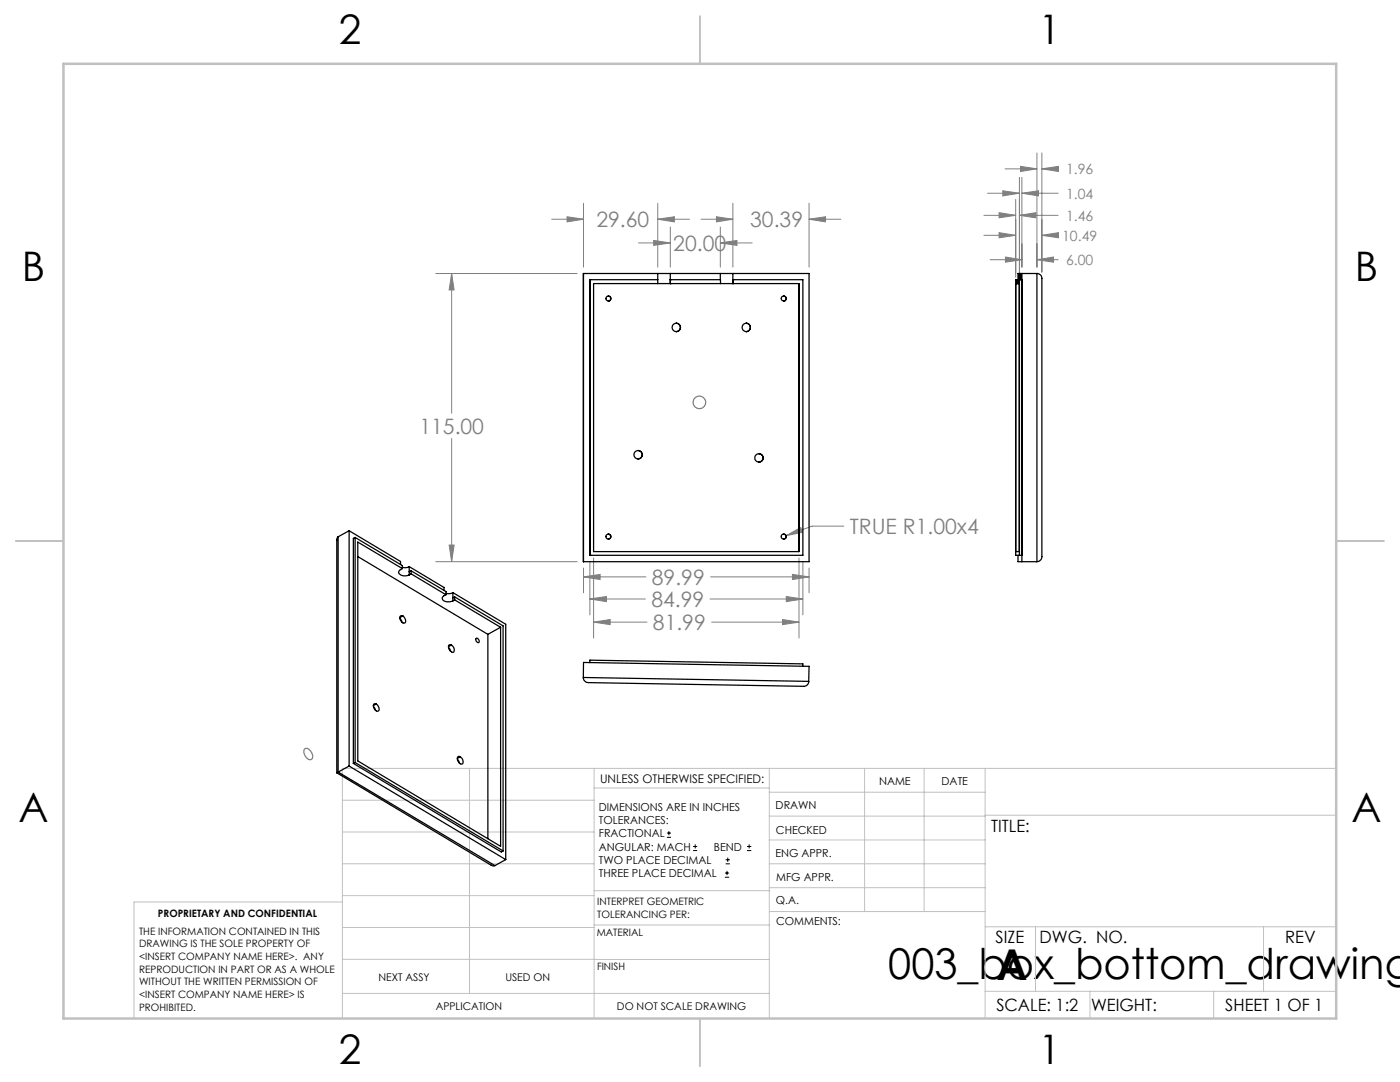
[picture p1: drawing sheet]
<svg xmlns="http://www.w3.org/2000/svg" width="279mm" height="216mm" viewBox="0 0 279 216" stroke-linecap="round" stroke-linejoin="round" font-family="sans-serif">
<g fill="none" stroke="#000" stroke-width=".2">
<path d="M133.1 167.1h.8M133.1 166.2h.8M133.5 165.8v.9M138.3 169.7h.8M138.3 168.9h.8M138.7 168.5v.8M144.7 175h.8M144.7 174.2h.8M144.8 172.4h.9M144.8 171.6h.9M145.1 173.8v.8M145.2 171.1v.9"/>
<path d="M149.1 169.7h.8M149.1 168.9h.8M149.5 168.5v.8"/>
</g>
<g fill="none" stroke="#808080" stroke-width=".2">
<path d="M197.1 38.6h6.3M200.1 38.1l3.3 .5-3.3 .5zM200.6 33.7h6.3M202.7 39.8v15.5M203.4 35.4v19.1M203.7 33.2l3.2 .5-3.2 .5zM203.9 38.6l3.4-.5v1zM203.9 35.4v17.9M203.9 38.6h7.3M206.9 30.5v22.8M207.9 33.7l3.3-.5v1zM207.9 30.5v23.8"/>
<path d="M207.9 33.7h3.3M87 54.6h28.2M90.1 54.6l.5 3.3h-1zM90.1 54.6v27.8M110.1 43.7h6.4M113.2 43.3l3.3 .4-3.3 .6zM116.5 40.6v12.7M127.4 48.5h6.4M130.5 48l3.3 .5-3.3 .5zM131.3 43.7l3.3-.4v1zM131.3 40.6v12.7M131.3 43.7h6.3"/>
<path d="M133.8 45.3v8M139.9 43.7h6.4M143 43.3l3.3 .4-3.3 .6zM143.8 48.5l3.3-.5v1zM143.8 45.3v8M143.8 48.5h6.3M146.3 40.6v12.7M161.5 43.7l3.2-.4v1zM161.5 40.6v12.7M161.5 43.7h6.3M196.4 47h6.3M196.4 43h6.3"/>
<path d="M197.6 51.8h6.3M199.4 46.4l3.3 .6-3.3 .4zM199.4 42.4l3.3 .6-3.3 .5zM200.7 51.3l3.2 .5-3.2 .5zM203.4 43l3.3-.6v1.1zM203.4 43h7.8M206.9 51.8l3.4-.5v1zM206.9 51.8h4.3M207.9 47l3.3-.6v1zM207.9 47h2.5M90.1 87.5v24.6M87 112.1h28.2"/>
<path d="M89.6 108.8h1l-.5 3.3zM116.5 115.1l3.3-.5v1zM116.5 113.3v5M116.5 115.1h12.4M117.7 119.5l3.3-.5v1.1zM117.7 112.1v10.6M117.7 119.5h11.1M118.5 111.3v16M141.7 119.5h18.5M141.8 115.1h19.7M156.9 106.9l2.9-1.6 .4 .9zM156.9 119l3.3 .5-3.3 .6z"/>
<path d="M158.2 114.6l3.3 .5-3.3 .5zM159.5 111.3v16M160.2 112.1v10.6M161.5 113.3v5M168.4 105h-6.3l-5.2 1.9M118.5 124.1h10.6M118.5 124.1l3.3-.5v1zM142 124.1h17.5M156.2 123.6l3.3 .5-3.3 .5z"/>
</g>
<g fill="none" stroke="#808080" stroke-width=".25">
<path d="M60.8 149.4a1.31 1.31 0 0 1 1.6 1.3 .64 .64 0 0 1-.3 .8 .64 .64 0 0 1-.9-.2l-.6-1.1z"/>
<circle cx="139.6" cy="80.3" r="1.25"/>
</g>
<g fill="none" stroke="#c0c0c0" stroke-width=".2">
<path d="M68.3 159.7h50.3M93.7 153.3v44.9M118.6 153.3v49.9M118.6 157.2h34.9M153.5 153.3v49.9M153.5 158.1h43.1M172.5 153.3v28.6M184.4 153.3v28.6M196.6 153.3v49.9M266.7 153.3h-198.4v49.9M68.3 178.7h50.3M68.3 172.4h50.3"/>
<path d="M68.3 166h50.3M68.3 180h-41.6v23.2M118.6 177.7h35M153.5 167.6h43.1M153.5 162.8h43.1M153.5 172.4h43.1M153.5 177.1h43.1M196.6 162.7h70.1M68.3 198.2h85.2M68.3 191.4l85.2 .1M68.3 185.1h50.3M118.6 184.6h35"/>
<path d="M153.6 181.9h43M196.6 197.8h70.1M196.6 184.9h70.1M206.7 184.9v12.9M217.5 197.8v5.4M242.2 197.8v5.4M252.2 184.9v12.9"/>
</g>
<path d="M139.7 3.2v9.5M3.1 107.9h9.6M266.7 107.9h9.5M139.7 203.2v9.6" fill="none" stroke="#c0c0c0" stroke-width=".25"/>
<path d="M12.7 12.7h254v190.5h-254z" fill="none" stroke="#c0c0c0" stroke-width=".5"/>
<g fill="#808080">
<path d="M200.7 51.3l3.2 .5-3.2 .5zM206.9 51.8l3.4-.5v1zM199.4 46.4l3.3 .6-3.3 .4zM207.9 47l3.3-.6v1zM199.4 42.4l3.3 .6-3.3 .5zM203.4 43l3.3-.6v1.1zM200.1 38.1l3.3 .5-3.3 .5zM203.9 38.6l3.4-.5v1zM203.7 33.2l3.2 .5-3.2 .5zM207.9 33.7l3.3-.5v1z"/>
<path d="M89.6 108.8h1l-.5 3.3zM90.1 54.6l.5 3.3h-1zM158.2 114.6l3.3 .5-3.3 .5zM116.5 115.1l3.3-.5v1zM117.7 119.5l3.3-.5v1.1zM156.9 119l3.3 .5-3.3 .6zM156.2 123.6l3.3 .5-3.3 .5zM118.5 124.1l3.3-.5v1zM156.9 106.9l3.3-.7-.4-.9zM143.8 48.5l3.3-.5v1zM130.5 48l3.3 .5-3.3 .5zM131.3 43.7l3.3-.4v1zM113.2 43.3l3.3 .4-3.3 .6zM161.5 43.7l3.2-.4v1zM143 43.3l3.3 .4-3.3 .6z"/>
</g>
<g fill="none" stroke="#000" stroke-width=".25">
<path d="M116.5 54.6v57.5M117.7 55.8h.1M117.7 55.8h13.6M117.7 55.8v55M121.4 59.1a.51 .51 0 0 1 .5 .5 .51 .51 0 0 1-.5 .5M131.3 54.6h2.5M131.3 56.6h2.5M131.3 56.6h-12.8v53.5h41v-53.5h-13.2M131.3 54.6v2M131.3 54.6h-14.9v57.5h45.1v-57.5h-15.2M133.8 55.8h.1M133.8 56.6h.1"/>
<path d="M133.8 56.6h10M133.8 55.8h10v.8M133.8 54.6v2M133.8 54.6h10M143.8 54.6h2.5M143.8 54.6v1.2M143.8 56.6h2.5M146.3 55.8h.1M146.3 56.6h.1M146.3 54.6v2M146.3 55.8h13.9v55h-42.5M156.4 59.1a.51 .51 0 0 1 .5 .5 .51 .51 0 0 1-.5 .5"/>
<path d="M159.4 56.6v53.5M202.7 56.6h.7v53.5h-.7M202.9 55.8v.8M203 55.8v.8M203.1 55.8v.8M203.2 55.8v.8M203.4 54.6v1.2M203.5 54.6l-.1 56.2M203.7 54.6v1.2M203.9 55.8h-1.2v55h1.2M203.9 54.6v57.5M206.9 54.6a.96 .96 0 0 1 1 1v55.5a1.02 1.02 0 0 1-1 1"/>
<path d="M206.9 54.6h-3.7v1.2M206.9 54.6v57.5M127.3 89.9a.85 .85 0 0 1 .9 .8 .85 .85 0 0 1-.9 .9M151.4 90.5a.85 .85 0 0 1 .9 .9 .85 .85 0 0 1-.9 .8M67.5 107.1l-.3 .5v46.6M67.5 107.1v47M69.7 105.9v47M69.7 105.9l-2.2 1.2M69.7 105.9l10.2 6.1v.6M70.9 107.2l-.4 .2v44.9M70.9 107.2v45M70.9 107.2l9.4 5.7v.6"/>
<path d="M71.4 111.1l26 15.5M80.3 113.5l-.4 .2a.6 .6 0 0 0-.3 .7 .6 .6 0 0 0 .6 .4l.8 .1 .7-.2M80.3 113.5l-8.9-5.3v43.6l28.5 17.1v-43.7M81.7 113.1l-.7 .2-.7-.1M81.7 113.1l6.9 4.1v.6M81.7 113.1v1.6M82.1 113.9l6.9 4.1v.7M82.1 114.5l-.4 .2M82.1 114.5l6.9 4.2M82.1 113.9l-.4 .2M82.1 113.9v.6M89 118.7l-.4 .2a.68 .68 0 0 0-.3 .8 .68 .68 0 0 0 .8 .4l1.3-.2"/>
<path d="M90.4 118.3l-.7 .2-.7-.1M90.4 118.3v1.6M90.4 118.3l10.5 6.3v46.9M90.7 119.7l9.2 5.5M90.7 119.1v.6M90.7 119.1l9.7 5.8v44.9M90.7 119.7l-.3 .2M90.7 119.1l-.3 .2M117.7 110.8h.1M121.4 106.6a.49 .49 0 0 1 .5 .5 .49 .49 0 0 1-.5 .5M156.4 106.6a.49 .49 0 0 1 .5 .5 .49 .49 0 0 1-.5 .5M203.2 110.8v1.3h3.7"/>
<path d="M79.8 123.4l.4 .7M80 122.9a.97 .97 0 0 1 .8 1.4 .97 .97 0 0 1-.8-1.4zM80.4 122.9l-.6 .3M89.5 128.8l.2-.1a.99 .99 0 0 1 .8 1.4 1.03 1.03 0 0 1-1-1.3zM89.5 129.3l.4 .6M90.1 128.7l-.6 .3M95 127.4a.49 .49 0 0 1 .5 .2 .49 .49 0 0 1-.1 .6 .62 .62 0 0 1-.4-.8zM97.4 126.6v40.8M99.9 125.2l-2.5 1.4M116.4 135.2a1.02 1.02 0 0 0 1 1l43 .7a.96 .96 0 0 0 1-.9M116.4 135.2l45 .8M116.4 135.2l.1-3 45 .8-.1 3"/>
<path d="M117.7 132.2v-.5l42.5 .8v.5M67.2 154.2l30.8 18.4 .4 .2 .4-.1M67.5 154.1l-.3 .1M67.5 154.1l31.3 18.6M69.7 152.9l-2.2 1.2M69.7 152.9l31.2 18.6M70.5 152.3l29.5 17.7 .4-.2M70.9 152.2l-.4 .1M70.9 152.2l29.5 17.6M74.5 140.6l.2-.2a.97 .97 0 0 1 .8 1.5 .98 .98 0 0 1-1-1.3zM74.5 141l.4 .7M75.1 140.5l-.6 .3"/>
<path d="M91.3 151.6l.4 .7M91.4 151a.99 .99 0 0 1 .9 1.4 .99 .99 0 0 1-.9-1.4zM91.9 151l-.6 .3M100.9 171.5l-2.1 1.2"/>
<circle cx="121.4" cy="59.6" r=".5"/>
<circle cx="156.4" cy="59.6" r=".5"/>
<circle cx="135" cy="65.3" r=".84"/>
<circle cx="148.9" cy="65.3" r=".84"/>
<circle cx="127.4" cy="90.7" r=".84"/>
<circle cx="151.5" cy="91.4" r=".85"/>
<circle cx="121.4" cy="107.1" r=".49"/>
<circle cx="156.4" cy="107.1" r=".49"/>
</g>
<g font-size="8.5">
<text x="177.3" y="195.4">003_box_bottom_drawing</text>
<text x="198.9" y="195.5">A</text>
</g>
<g font-size="8.1">
<text x="67.6" y="8.9">2</text>
<text x="207.3" y="8.9">1</text>
<text x="4.4" y="56.2">B</text>
<text x="270.4" y="56.2">B</text>
<text x="3.7" y="164.1">A</text>
<text x="269.7" y="164.1">A</text>
<text x="67.6" y="212.4">2</text>
<text x="207.3" y="212.4">1</text>
</g>
<g font-size="4.2" fill="#808080">
<text x="119" y="45.3">29.60</text>
<text x="149.7" y="45.3">30.39</text>
<text x="134.4" y="50.1">20.00</text>
<text x="83.7" y="86.6">115.00</text>
<text x="169.6" y="106.6">TRUE R1.00x4</text>
<text x="130.1" y="116.7">89.99</text>
<text x="130" y="121.1">84.99</text>
<text x="130.3" y="125.7">81.99</text>
</g>
<g font-size="3.4">
<text x="197.8" y="166">TITLE:</text>
<text x="198.7" y="188.1">SIZE</text>
<text x="207.5" y="188.1">DWG. NO.</text>
<text x="256.5" y="188.2">REV</text>
<text x="198.8" y="201.7">SCALE: 1:2</text>
<text x="217.7" y="201.8">WEIGHT:</text>
<text x="244.5" y="201.7">SHEET 1 OF 1</text>
</g>
<g font-size="2.8" fill="#808080">
<text x="212.7" y="34.8">1.96</text>
<text x="212.7" y="39.6">1.04</text>
<text x="212" y="48">10.49</text>
<text x="212.7" y="44">1.46</text>
<text x="212.7" y="52.9">6.00</text>
</g>
<text font-size="2.4" x="119.8" y="156.2">UNLESS OTHERWISE SPECIFIED:</text>
<g font-size="2.2">
<text x="119.5" y="161.8">DIMENSIONS ARE IN INCHES</text>
<text x="154.8" y="161.4">DRAWN</text>
<text x="175.4" y="156.6">NAME</text>
<text x="187.9" y="156.7">DATE</text>
<text x="119.5" y="164.4">TOLERANCES:</text>
<text x="119.5" y="167.1">FRACTIONAL</text>
<text x="154.9" y="166.3">CHECKED</text>
<text x="119.5" y="169.7">ANGULAR: MACH</text>
<text x="119.5" y="172.4">TWO PLACE DECIMAL</text>
<text x="142.5" y="169.7">BEND</text>
<text x="154.8" y="171">ENG APPR.</text>
<text x="119.5" y="175">THREE PLACE DECIMAL</text>
<text x="154.9" y="175.7">MFG APPR.</text>
<text x="154.9" y="180.4">Q.A.</text>
<text x="154.9" y="184.6">COMMENTS:</text>
</g>
<g font-size="2.1">
<text x="75.5" y="195.7">NEXT ASSY</text>
<text x="100.9" y="195.7">USED ON</text>
<text x="86.9" y="201.5">APPLICATION</text>
<text x="123.1" y="201.6">DO NOT SCALE DRAWING</text>
</g>
<g font-size="2">
<text x="31.5" y="182.9">PROPRIETARY AND CONFIDENTIAL</text>
<text x="119.2" y="180.6">INTERPRET GEOMETRIC</text>
<text x="119.2" y="183.1">TOLERANCING PER:</text>
<text x="27.8" y="186.5">THE INFORMATION CONTAINED IN THIS</text>
<text x="27.8" y="189">DRAWING IS THE SOLE PROPERTY OF</text>
<text x="27.8" y="191.6">&lt;INSERT COMPANY NAME HERE&gt;. ANY</text>
<text x="119.1" y="186.7">MATERIAL</text>
<text x="27.8" y="194.1">REPRODUCTION IN PART OR AS A WHOLE</text>
<text x="27.8" y="196.6">WITHOUT THE WRITTEN PERMISSION OF</text>
<text x="119.1" y="193.5">FINISH</text>
<text x="27.8" y="199.1">&lt;INSERT COMPANY NAME HERE&gt; IS</text>
<text x="27.8" y="201.7">PROHIBITED.</text>
</g>
</svg>
